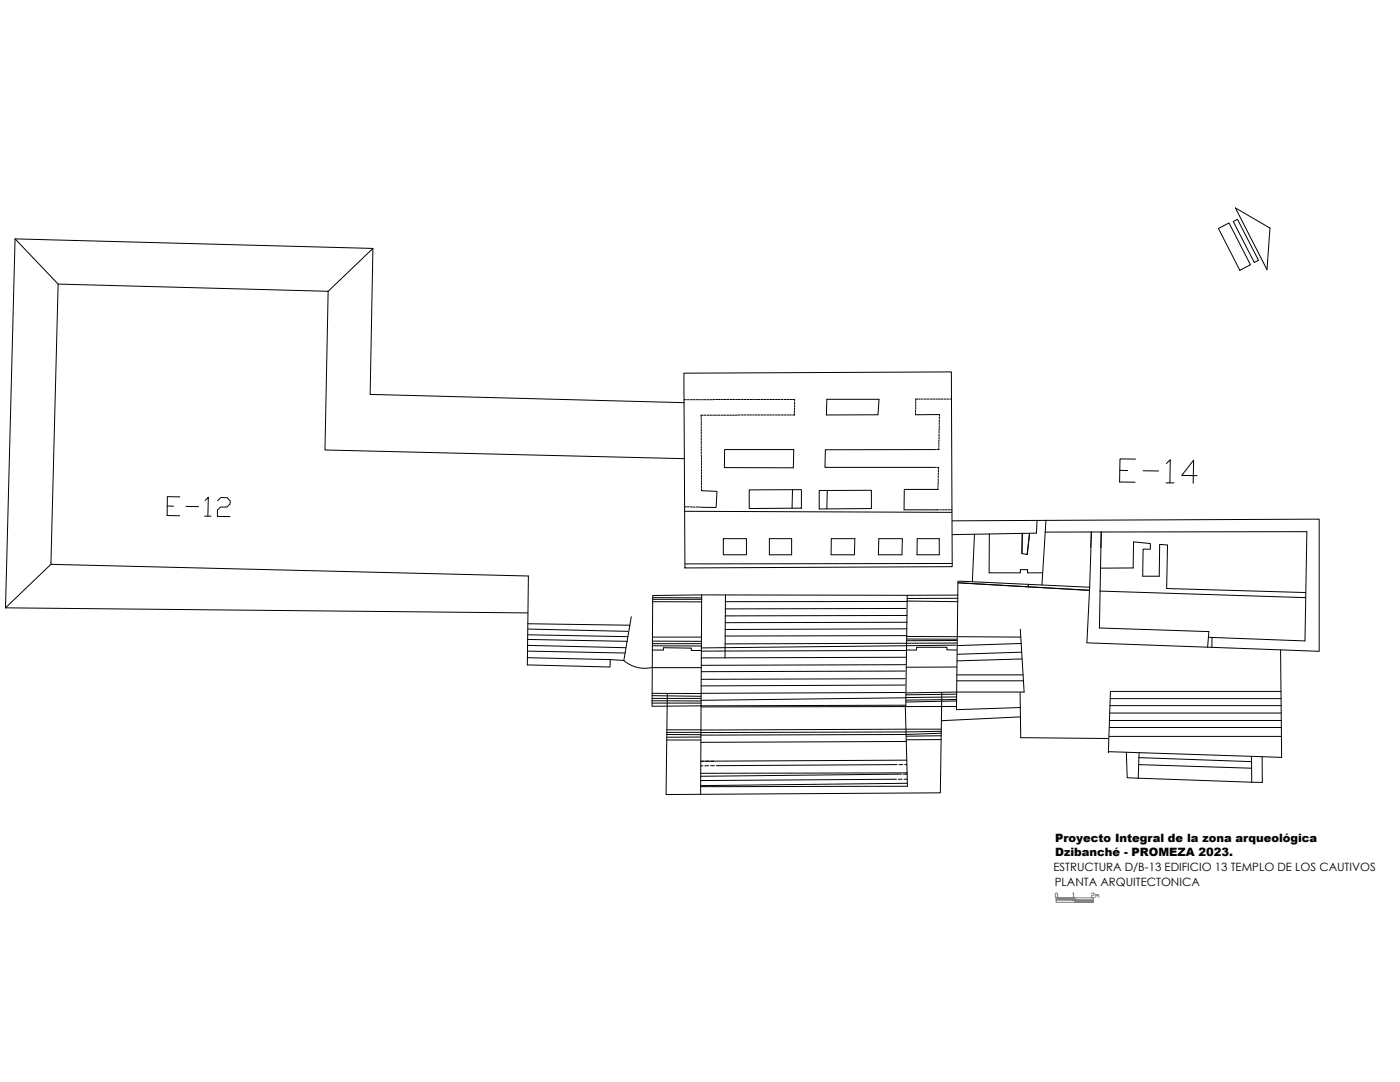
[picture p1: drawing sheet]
<svg xmlns="http://www.w3.org/2000/svg" width="279mm" height="216mm" viewBox="0 0 279 216" stroke-linecap="round" stroke-linejoin="round" font-family="sans-serif">
<!-- layer: 0 -->
<g fill="none" stroke="#000" stroke-width=".2">
<path d="M3 47.7l8.6 9M74.4 49.6l-8.9 8.5M175.4 79.7l-.2 3.1M136.5 80.3l-62.6-1.6 .5-29.1-71.4-1.9-1.9 73.6M136.6 91.5l-71.7-1.7 .6-31.7-53.9-1.4-1.4 55.9 95.3 2.3-.3 17.8 16.6 .4v-1.5l2.7 .2 1.5-8.7M10.2 112.6l-9.1 8.7M144.4 107.5h4.6v3.2h-4.6zM153.5 107.5h4.5v3.2h-4.5zM165.9 110.7h4.6M165.9 107.5h4.7M175.3 110.7h4.7M175.4 107.5h4.7"/>
<path d="M183 107.5h4.5v3.2h-4.5M190 103.9l73.3-.3v26.4l-46.4-1.7 .6-11.1M191.2 116l-.3 25.6 12.7-.4 .1 6 17.4 .2M191.2 116.3l26.2 1.5M191.3 116l26.2 1.2M194.5 106.6l-.4 9.5M197.4 106.6v7.7h6.2v-.6h1.5v.6h3M204 106.4l-.1 4.1M204 106.4v4l1 .3 .5-4.3M205.4 106.4l-.4 4.3M207 103.8l-.2 2.6-16.8 .3M208.6 106.2l52.2-.1-.4 21.8-19.2-.7"/>
<path d="M208.7 103.8l-.8 12.9M217.7 109.4l-.2 7.8M217.8 106.1l-.1 3.2M219.5 117.9l41.1 1.4M219.7 109.3l-.3 16 21.9 .7-.3 3.2M219.8 106.1l-.1 3.2 .1-3.1M229.6 109.6h-1.5l-.1 5.4h3.4v-6.4l1.6 .2-.2 8.6 27.8 .8M229.6 109.5v-1l-3.4-.4-.1 5.2-6.5 .1M1.1 121.3l104.3 1M105.2 131.2l16.6 .4M105.3 129.9l19.5 .4M105.3 128.8l19.5 .4"/>
<path d="M105.3 127.6l19.9 .4M105.3 126.7l20 .3M105.3 125.5l20 .5M105.3 124.5l20.4 .3M124.4 131.8a6.4 6.4 0 0 0 5.8 1.4M191 134.7h13.2M191 135.8h13.3M191.1 127l12.6 .1M203.6 138.2v2.8M203.6 125.6l.8 12.5h-13.5M203.8 128.4l-12.7 .4M203.9 130.1l-12.8 .5"/>
<path d="M204 131.5l-13 .4M221.6 139.4h34.1M241.9 127.2v2M255.6 129.7l.2 21.4-5.9-.2M255.7 138h-34.1l-.4 12.2M178.6 152.6l-35.2 .2M179.2 154.5l-39.4 .4M180.7 141l.4 15.9M181.1 156.3l-41.3 .5M203.7 143l-15.8 .8M221.2 150l28.6 .9v5.2l-22.6-.8M221.4 146.9h34.3"/>
<path d="M221.4 143.8h34.3M221.4 145.2h34.3M221.5 142.3h34.2M221.5 140.8h34.2M224.8 150.1l.2 5.1 2.2 .1M227.2 152.6l22.6 .7M227.2 151.2l22.6 .8M227.3 150.2l-.1 5.1M251.9 151v5.1h-2"/>
</g>
<!-- layer: EDIFCIO -->
<g fill="none" stroke="#000" stroke-width=".2">
<path d="M136.5 74.5l53.4-.3 .1 38.9-53.3 .2zM175.4 79.7h-10.4l-.1 3.1h10.3M140 97.9l3.1 .1-.2 3.3-3-.1M144.6 89.7h13.8l-.1 3.6h-13.7zM149.5 97.7h10.4v3.7l-10.4 .1zM158.2 97.8l-.1 3.7M163.5 97.9l10.4-.1v3.7l-10.4 .1zM165.1 97.8l-.1 3.7M186.3 89.7h-21.6l-.1 3.6h21.7M187.2 97.7h-6.7l-.1 4h6.7M187.5 82.7l-4.8 .1M130.3 119.3h9.7"/>
<path d="M130.3 119.6h9.7M136.6 102l53.3 .2M140 118.7l41.1 .1M144.8 118.7l-.1 12.6M165.9 107.5v3.2M170.6 107.5l-.1 3.2M175.4 107.5l-.1 3.2M180.1 107.5l-.1 3.2M181 119.9l10.1 .2M183 107.5v3.2M190 112.4l-53.3 .1M191.2 118.7l-10.1 .1-.3 22.2"/>
<path d="M191.2 119.4h-10.2M205.2 116.6v.5l.1-.5M130.1 139.8l9.8 .1M130.2 138.3l9.7 .1M130.2 138.8l9.7 .1M130.2 139.4h9.7M130.2 129.7h2.2v-.5l5.6 .1v.5h2M130.2 133.2h9.8M130.3 128.4h9.7M130.3 127.9l9.7 .1M130.3 127.1h9.7M130.3 120.1h9.7"/>
<path d="M130.3 128.9h9.7M180.6 138.2l-40.7 .1M180.6 136.7l-40.7 .2M180.6 135.4l-40.6 .2M180.6 133.9l-40.6 .1M180.7 132.6l-40.7 .2M180.8 121.4l-36.1 .1M180.9 129.7h2v-.5h6.1v.5h1.9M180.9 131.1l-40.9 .2M180.9 129.8l-40.9 .1M181 127h10M181 127.5l9.9 .1"/>
<path d="M181 126.8l-36.3 .1M181 125.5l-36.3 .1M181 124.2h-36.3M181 122.8l-36.3 .1M181.1 120l-36.3 .1M188 138.2l-.3 20-54.8 .3 .3-20.1M190.8 128.7l-50.8 .6M190.9 133.1h-10M190.9 127.8h-9.9M190.9 128.3l-46.2 .2M190.9 138.1l-10.1 .2M190.9 138.5l-10.1 .1"/>
<path d="M190.9 139.1l-51 .6M190.9 139.6l-10.1 .1M190.9 139.9l-10.1 .2M130.1 140.3h9.8M133.1 145.6h6.8M133.1 147.7h6.8M133.1 146.6h6.8M139.9 147.1h-6.8M178.3 155.5l-37.3 .2M179.9 156.9l-39.4 .1M180.8 145.5l-40.9 .2M180.8 140.7l-50.7 .2 .2-22.1 9.7-.1-.2 39.8"/>
<path d="M180.8 154.2l-41 .1M180.8 145.5h7.1M180.8 148l-40.9 .1M181 151.7l-41.1 .2M187.8 147.6h-7M187.8 146.8l-7 .1M187.8 145.9l-7 .2h-47.7M187.9 146.3l-7.1 .3-40.9 .1M190.9 141l-51 .1"/>
</g>
<!-- layer: CO -->
<g fill="none" stroke="#000" stroke-width=".2">
<path d="M136.5 79.8h.4M137.2 79.8h.3M137.7 79.8h.4M138.3 79.8h.3M138.9 79.8h.3M139.4 79.8h.4M140 79.8h.4M140.5 79.8h.4M141.1 79.8h.4M141.7 79.8h.4M142.6 79.7l-.4 .1M142.8 79.7h.4"/>
<path d="M143.4 79.7h.4M144 79.7h.4M144.5 79.7h.4M145.1 79.7h.4M145.7 79.7h.4M146.2 79.7h.4M146.8 79.7h.4M147.4 79.7h.3M148 79.7h.3M148.5 79.7h.4M149.1 79.7h.3M149.6 79.7h.4"/>
<path d="M150.2 79.7h.4M150.8 79.7h.4M151.3 79.7h.4M151.9 79.7h.4M152.5 79.7h.4M153 79.7h.4M153.6 79.7h.4M154.2 79.7h.4M154.8 79.7h.4M155.3 79.7h.4M155.9 79.7h.4M156.5 79.7h.3"/>
<path d="M157 79.7h.4M157.6 79.7h.4M158.2 79.7h.4v.3M183.1 79.6h-.3v.4M183.3 79.6h.4M183.9 79.6h.3M184.4 79.6h.4M185 79.6h.4M185.6 79.6h.4M186.1 79.6h.4M186.7 79.6h.4M187.3 79.6h.4"/>
<path d="M187.8 79.6h.4M188.4 79.6h.4M189 79.6h.4M189.6 79.6h.3M140 90.8v.3M140 83.4v.3M140 83.9v.4M140 84.5v.4M140 85.1v.4M140 85.6v.4M140 86.2v.4M140 86.8v.4"/>
<path d="M140 87.3v.4M140 87.9v.4M140 88.5v.4M140 89.1v.4M140 89.6v.4M140 90.2v.4M140 91.3v.4M140 91.9v.4M140 92.5v.3M140 93v.4M140 93.6v.4M140 94.1v.4"/>
<path d="M140 94.7v.4M140 95.3v.4M140 95.9v.4M140 96.4v.4M140 97v.4M140 97.6v.3M140.3 82.8h-.4v.4M140.5 82.8h.4M141.1 82.8h.4M141.6 82.8h.4M142.2 82.8h.4M142.8 82.8h.4"/>
<path d="M143.3 82.8h.4M143.9 82.8h.4M144.5 82.8h.4M145.1 82.8h.4M145.6 82.8h.4M146.2 82.8h.4M146.8 82.8h.4M147.3 82.8h.4M147.9 82.8h.4M148.5 82.8h.3M149.1 82.8h.3M149.6 82.8h.4"/>
<path d="M150.2 82.8h.3M150.7 82.8h.4M151.3 82.8h.4M151.9 82.8h.4M152.4 82.8h.4M153 82.8h.4M153.6 82.8h.4M154.2 82.8h.3M154.7 82.8h.4M155.3 82.8h.4M155.9 82.8h.4M156.4 82.8h.4"/>
<path d="M157 82.8h.4M157.6 82.8h.3M158.5 81.9v.4M158.5 82.5v.3h-.3M158.6 80.2v.4M158.6 80.8v.4M158.6 81.4l-.1 .3M182.7 81.9v.4M182.7 82.4v.4M182.8 80.1v.4M182.8 80.7v.4M182.8 81.3v.4"/>
<path d="M186.4 89.7h.3M186.4 93.3h.3M186.9 93.3h.4v.4M187.2 96.7v.4M187.2 97.3v.4M187.2 95v.4M187.2 95.6v.4M187.2 96.1v.4M187.3 93.9v.3M187.3 94.4l-.1 .4M187.4 89.5v.2h-.5M187.4 88.3v.4"/>
<path d="M187.4 88.9v.3M187.4 86v.4M187.4 86.6v.4M187.4 87.2v.3M187.4 87.8v.3M187.5 83.8v.4M187.5 84.3v.4M187.5 84.9v.4M187.5 85.5l-.1 .4M187.5 82.7v.3M187.5 83.2v.4M136.7 101.1h.3"/>
<path d="M137.2 101.1h.3M137.8 101.1l.3 .1M138.3 101.2h.4M138.9 101.2h.4M139.4 101.2h.4M187.1 101.7h.2M187.5 101.7h.4M188.1 101.7h.4M188.6 101.7h.4M189.2 101.7h.4M189.8 101.7h.2M217.7 108.9v.4"/>
<path d="M217.7 108.4v.4M217.7 107.8v.4M217.8 107.2l-.1 .4M217.8 106.2v.3M217.8 106.7v.4M139.8 157h.7M139.8 155.7h1.2M139.8 152.8h.5M139.9 151.9h.5M140.8 151.9h.7M141.4 152.8h-.7M141.8 152.8h.8"/>
<path d="M141.9 151.9h.6M143 152.8h.4M178.3 155.5h.6M178.6 152.6h.4M179.2 154.5h.7M179.3 155.5h.7M179.4 152.6h.8M180 156.9h1.1M180.3 154.5h.8M180.4 155.5h.7M180.6 152.6h.4M180.8 154.2h.3"/>
</g>
<!-- layer: linea fina -->
<path d="M210.8 179.6h7.4M214.1 178.3l.1-.2v.9M214.1 179h.3M214.5 179.2v.8M218.2 179.2h-7.4v.8h7.4" fill="none" stroke="#7f7f7f" stroke-width=".2"/>
<g fill="#7f7f7f" stroke="#7f7f7f" stroke-width=".2">
<path d="M210.8 179.2l3.7 .4v-.4zM210.8 179.2l3.7 .4h-3.7z"/>
<path d="M214.5 179.6l3.7 .4v-.4zM214.5 179.6l3.7 .4h-3.7z"/>
</g>
<path d="M243.2 45.6l2.1-1.1 4.3 8.3-2.2 1.1zM246.1 44.2l.9-.4 4.2 8.1-.9 .5zM246.5 41.5l6.9 4-.5 8.3z" fill="none" stroke="#000" stroke-width=".2"/>
<text font-size="8.8" x="222.6" y="97.7">E-14</text>
<text font-size="7.9" x="32.5" y="104.4">E-12</text>
<g font-size="3.5" fill="#7f7f7f">
<text x="209.5" y="180.3">0</text>
<text x="217" y="180.3">2m</text>
</g>
<g font-size="2.3">
<text x="210.2" y="173.9">ESTRUCTURA D/B-13 EDIFICIO 13 TEMPLO DE LOS CAUTIVOS</text>
<text x="210.6" y="168.1">Proyecto Integral de la zona arqueológica</text>
<text x="210.6" y="170.9">Dzibanché - PROMEZA 2023.</text>
<text x="210.5" y="176.7">PLANTA ARQUITECTONICA</text>
</g>
</svg>
